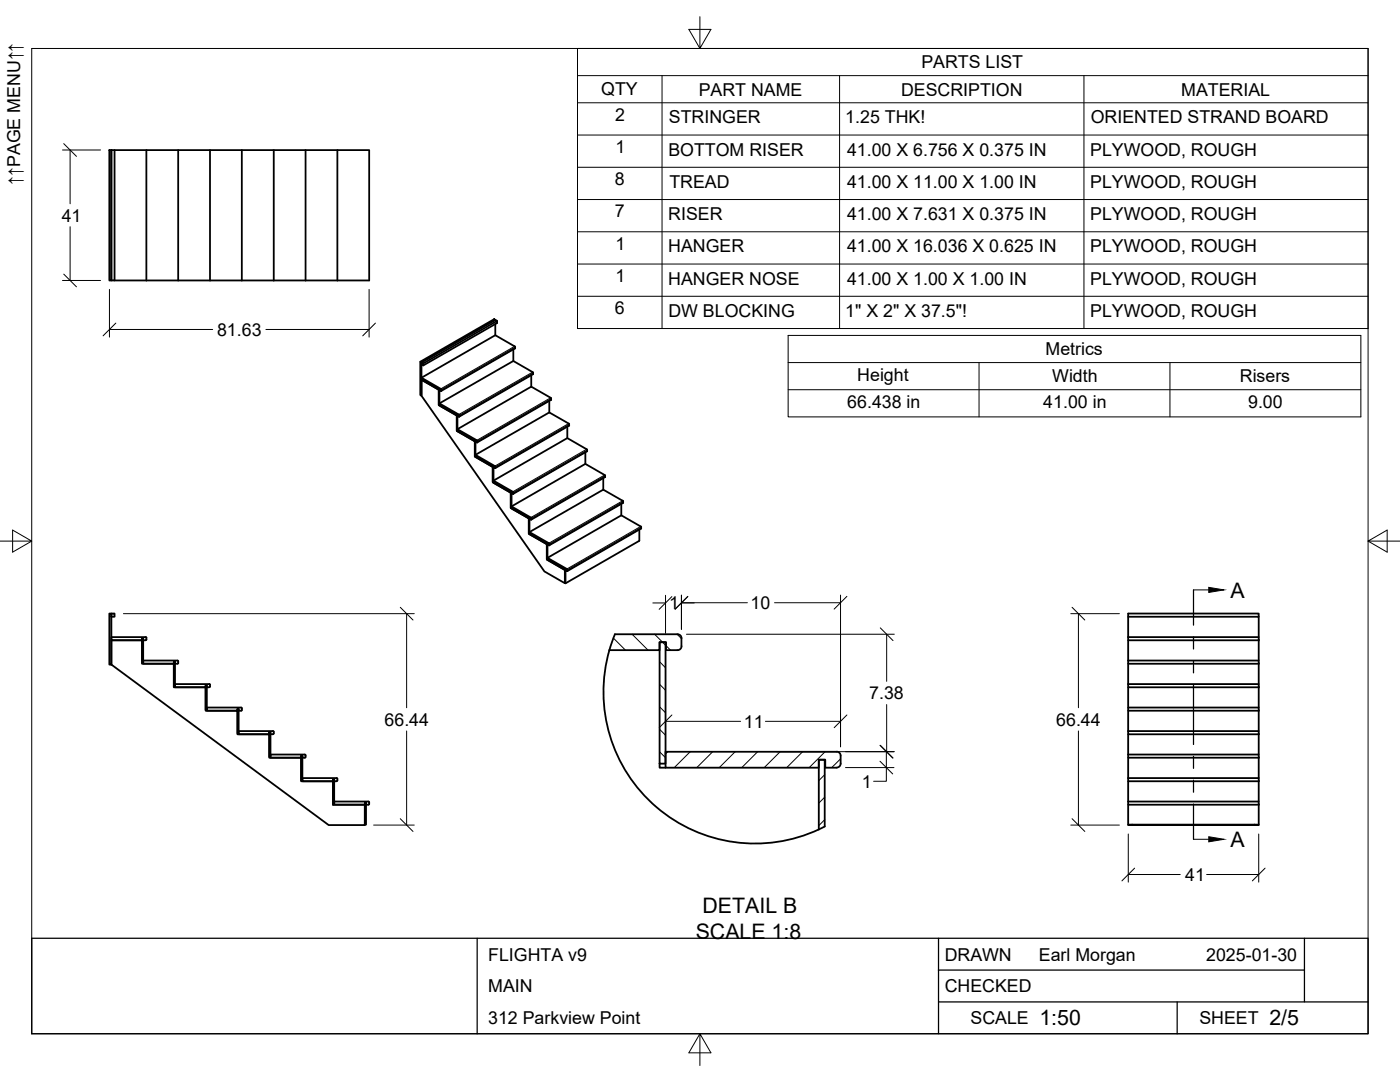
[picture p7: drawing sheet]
<svg xmlns="http://www.w3.org/2000/svg" width="279mm" height="216mm" viewBox="0 0 279 216" stroke-linecap="round" stroke-linejoin="round" font-family="sans-serif">
<!-- layer: Visible -->
<g fill="none" stroke="#000" stroke-width=".36">
<path d="M21.8 30h.4v26h-.4zM22.2 30h.7v26h-.7zM22.9 30h6.3v26M29.2 30h6.4v26M35.6 30h6.3v26M41.9 30h6.4v26M48.3 30h6.3v26M54.6 30h6.4v26M61 30h6.3v26M67.3 30h6.4v26h-6.4M22.9 56h6.3M29.2 56h6.4"/>
<path d="M35.6 56h6.3M41.9 56h6.4M48.3 56h6.3M54.6 56h6.4M61 56h6.3M83.9 72.2l14.7-8.5 .2 .1-14.7 8.5zM84.5 72.5v.4M87.6 77.6h.1v3.2l-.1-.1zM88.1 78l-.1-.4-3.9-2.2v.4l3.5 2v-.2l.1 .1v.2l.3 .1M88.1 78h-.1M98.8 64.6v2.3M99.2 64l-.4-.2-14.7 8.5v.4l.4 .2 14.7-8.4v-.5l-14.7 8.5-.4-.2v6.7l-.2-.2v-6.6"/>
<path d="M102.4 69.7v2.3M102.7 69.1l-3.9-2.2-14.7 8.5M102.7 69.1l.1 .4-14.8 8.5M106 74.9v2.3M106.4 74.7l-14.7 8.4-.1-.4-3.9-2.2v.4l3.5 2v-.2l.1 .1v.2l.3 .1M106.4 74.4v.2M106.4 74.6v.1M106.4 74.4l-4-2.4-14.7 8.5M109.6 80v2.3M110 79.5v.2M110 79.7l-14.8 8.6M110 79.5l-4-2.3-14.7 8.4"/>
<path d="M87.6 80.8v-3l-3.5-2v3.2l24.5 35 4.2 2.4-.1-2.7-3.6-2M87.7 80.8l3.5 2.1v3.1M91.2 82.7l.1 .1v3.2l-.1-.1zM91.2 85.9v.1l3.6 2.1v3M91.7 83.1h-.1M94.8 87.8l.1 .1v3.2l-.1-.1zM94.8 91.1l3.5 2.1v3M95.2 87.9l-3.9-2.3v.5l3.5 2v-.3l.1 .1v.2l.3 .2M95.2 87.8v.5M98.3 93h.2v3.2l-.2-.1zM98.4 96.2h-.1l3.6 2.1v3.1M98.8 93l-3.9-2.2v.4l3.4 2v-.2h.2v.3l.4 .1"/>
<path d="M98.8 93l.1 .1M98.8 93.2v.2M101.9 98.1l.2 .1v3.1h-.2zM102.3 98.1l.1 .5-.3-.2-.2-.3v.2l-3.4-2v-.4l3.8 2.2M113.2 85.1v2.3M113.6 84.9l-14.8 8.5M113.6 84.7v.2M113.6 84.9h.1M113.6 84.7l-4-2.4-14.7 8.5M116.8 90.3v2.3M117.1 89.6l-3.9-2.2-14.7 8.5M117.1 89.6l.1 .5-14.8 8.5"/>
<path d="M120.4 95.4v2.3M120.7 94.8l-3.9-2.2-14.7 8.4M120.7 94.8l.1 .1M120.8 94.9v.2M120.8 95.1l-14.8 8.6M124.3 99.9l-3.9-2.2-14.7 8.5M124.3 99.9l.1 .2M102 101.3l-.1 .1 3.6 2v3.1M105.5 103.3h.2v3.2l-.2-.1zM105.6 106.5l3.5 2.1v3.1l.1-.1M106 103.7l-.1-.4-3.8-2.3v.5l3.4 1.9v-.1h.2v.2l.2 .2M109.1 108.4l.2 .1v3.1l-.2-.1z"/>
<path d="M109.5 108.4l-3.8-2.2v.4l3.4 2v-.2l.2 .1v.2l.2 .1M109.5 108.4l.1 .1M109.6 108.6v.2M109.6 108.8h.1M113.1 113.5l-3.8-2.2v.4l3.9 2.2M113.1 113.5l.1 .2M113.2 113.7v.2M124 100.5v2.3M124.4 100.1v.2M124.4 100.3l-14.8 8.5M127.6 105.7v2.2l-14.7 8.5-.2-.1v-2.8l.2 .1v2.8M127.9 105.1l-3.9-2.3-14.7 8.5"/>
<path d="M127.9 105v.5l-14.7 8.5M21.8 122.4h.4v10.2h-.4zM22.2 127.8h6.1v4.6h6.4v4.7h6.3v4.7h6.4v4.7h6.3v4.7h6.4v4.7h6.3v4.7h6.4v4h-7.2l-43.4-32zM22.2 122.4h.7v.7h-.7zM28.3 127.4h.3v4.9h-.3zM29.1 127.1h-6.9v.7h6.1v-.4h.3v.4h.5M29.1 127.1l.1 .2M29.2 127.3v.3M29.2 127.6l-.1 .1M34.7 132.1h.2v4.9h-.2zM35.6 132.3l-.2 .1h-.5v-.3h-.2v.3h-6.1v-.6h6.8l.2 .2v.3M41 136.8h.3v4.9h-.3z"/>
<path d="M41.8 137.1l.1-.1-.1-.5h-6.9v.6h6.1v-.3h.3v.3h.5M122.7 126.6h12.5a.79 .79 0 0 1 .8 .7M122.7 126.6a30.2 30.2 0 0 0 7.1 33.3 30.2 30.2 0 0 0 33.6 5.6M131.6 128.1h1.2v24.3h-1.2zM136 127.4v1.5a.79 .79 0 0 1-.8 .8h-2.3v-1.6h-1.3v1.6h-10M225.1 136.5h26.1v.6M225.1 136.5v.6h26.1M225.1 131.8h26.1v.6M225.1 131.8v.6h26.1M225.1 137.1v4.1h26.1v.6M225.1 127.1h26.1v.7M225.1 127.1v.7h26.1"/>
<path d="M225.1 123.1v4M225.1 127.8v4M225.1 132.4v4.1M251.2 123.1v-.7h-26.1v.7h26.1v4M251.2 127.8v4M251.2 132.4v4.1M251.2 137.1v4.1M47.4 141.5h.2v4.8h-.2zM48.1 141.2h-6.8v.6h6.1v-.3h.2v.3h.5M48.1 141.2l.2 .1M48.3 141.4v.3M48.3 141.7l-.2 .1"/>
<path d="M53.7 146.2h.3v4.8h-.3zM54 150.6h6.8l.2 .4-.2 .2h-.4v-.3h-.3v.3h-6.1zM54.5 145.9h-6.9v.6h6.1v-.3h.3v.3h.5M54.5 145.9l.1 .4-.1 .2M60.1 150.9h.2v4.8h-.2zM66.4 155.6h.3v4.8h-.3zM67.2 155.3h-6.9v.6h6.1v-.3h.3v.3h.5M67.2 155.2l.1 .2-.1 .5M73.5 159.9h-6.8v.7h6.1v-.3h.3v.3h.4M73.5 159.9l.2 .2-.2 .5M131.6 152.4v.8h1.2M163.4 151.6h1.3v1.6h2.3"/>
<path d="M163.4 151.6h1.2v13.3l-1.2 .6M163.4 151.6v13.9M167 150h-34.2v3.2h30.6v-1.6M167 150a.79 .79 0 0 1 .8 .8v1.6a.79 .79 0 0 1-.8 .8M225.1 159.9h26.1v.7M225.1 159.9v.7h26.1M225.1 155.3h26.1v.6M225.1 155.3v.6h26.1M225.1 150.6h26.1v.6M225.1 150.6v.6h26.1M225.1 145.9h26.1v.6M225.1 145.9v.6h26.1"/>
<path d="M225.1 141.2v.6h26.1M225.1 141.8v4.1M225.1 146.5v4.1M225.1 151.2v4.1M225.1 155.9v4M251.2 141.8v4.1M251.2 146.5v4.1M251.2 151.2v4.1M251.2 155.9v4M72.8 160.3h.2v4.2h-.2zM225.1 160.6v3.9l26.1 .1-26.1-.1M251.2 160.6v3.9"/>
</g>
<!-- layer: Visible Narrow -->
<g fill="none" stroke="#000" stroke-width=".2">
<path d="M102.7 69.1l-14.7 8.5M102.8 69.5l-14.7 8.5M102.8 69.3l-14.7 8.4M106.3 74.3l-14.7 8.4M106.4 74.6l-14.7 8.5M106.4 74.4l-14.7 8.5M109.9 79.4l-14.7 8.5M110 79.7l-14.8 8.5M110 79.5l-14.8 8.5M113.5 84.5l-14.7 8.5M113.6 84.9l-14.8 8.5M113.6 84.7l-14.8 8.5"/>
<path d="M117.1 89.6l-14.8 8.5M117.2 90l-14.8 8.5M117.2 89.8l-14.8 8.5M120.7 94.8l-14.8 8.5M120.8 95.1l-14.8 8.5M120.8 94.9l-14.8 8.5M124.3 99.9l-14.8 8.5M124.4 100.3l-14.8 8.5M124.4 100.1l-14.8 8.5M127.9 105.1l-14.8 8.4M128 105.4l-14.8 8.5M128 105.2l-14.8 8.5"/>
</g>
<!-- layer: Border -->
<path d="M6.3 9.7h266.7v196.6h-266.7zM139.7 3.3v6.4l2.2-3.8h-4.4l2.2 3.8M0 108h6.3l-3.8-2.2v4.4l3.8-2.2M273 108l3.8 2.2v-4.4l-3.8 2.2h6.4M139.7 206.3l-2.2 3.8h4.4l-2.2-3.8v6.3" fill="none" stroke="#000" stroke-width=".2"/>
<!-- layer: Titleblock -->
<path d="M6.3 187.2h266.7v19.1h-266.7zM95.2 187.2v19.1M187.3 193.6h73M187.3 199.9h85.7M187.3 187.2v19.1M234.9 199.9v6.4M260.3 187.2v12.7" fill="none" stroke="#000" stroke-width=".25"/>
<!-- layer: FD_Dimensions -->
<g fill="none" stroke="#000" stroke-width=".2">
<path d="M12.5 29.9h7.6M12.7 28.7l2.6 2.5M14 29.9v10.8M12.5 56h7.6M12.7 54.7l2.6 2.5M14 45.2v10.8M21.8 57.7v9.6M73.7 57.7v9.6M21.8 65.7h20.6M23.1 64.5l-2.5 2.5M53.1 65.7h20.6M74.9 64.5l-2.5 2.5"/>
<path d="M132.8 118.8v7.6M134.1 119l-2.5 2.6M136 118.7v6.9M137.3 119l-2.6 2.5M137.3 119l-2.6 2.6M167.7 118.7v30.3M169 119l-2.5 2.5M24.6 122.4h58.1M79.9 121.2l2.5 2.5M81.2 122.4v18.8M130.3 120.3h2.5M137 126.6h41.5"/>
<path d="M149.2 120.3h-13.2M154.6 120.3h13.1M175.7 125.3l2.5 2.5M177 126.6v9.4M213.7 122.4h9.7M214 121.2l2.5 2.5M215.2 122.4v18.8M81.2 145.9v18.7M132.8 142.2v.2M132.8 143.9h15M134.1 142.7l-2.5 2.5M152.8 143.9h14.9"/>
<path d="M155 150h23.5M168.7 153.2h9.7M169 142.7l-2.5 2.5M175.6 148.7l2.6 2.6M175.6 151.9l2.6 2.5M175.7 148.7l2.5 2.6M176.9 150v5.9h-2.6M177 140.6v9.4M215.2 145.9v18.7M74.6 164.6h8.1M79.9 163.4l2.5 2.5M213.7 164.6h9.7"/>
<path d="M214 163.4l2.5 2.5M225.2 166.4v9.6M225.2 174.5h10.3M226.4 173.2l-2.5 2.6M240.8 174.5h10.4M251.2 166.4v9.6M252.5 173.2l-2.6 2.6"/>
</g>
<!-- layer: Section Lines -->
<path d="M238.2 117.7v7M238.2 127.1v2.4M238.2 131.9v2.4M238.2 136.6v11.9M238.2 150.9v2.4M238.2 155.7v2.4M238.2 160.4v7.1" fill="none" stroke="#000" stroke-width=".25"/>
<path d="M238.2 117.7h3M238.2 167.5h3" fill="none" stroke="#000" stroke-width=".2"/>
<path d="M241.2 117.2l3.1 .5-3.1 .5zM241.2 167l3.1 .5-3.1 .5z" fill="#000" stroke="#000" stroke-width=".2"/>
<!-- layer: Hatching -->
<g fill="none" stroke="#000" stroke-width=".2">
<path d="M122.4 127.3l2.4 2.4M126.2 126.6l3.1 3.1M130.6 126.6l2.2 2.2M131.6 136.5l1.2 1.2M131.6 132l1.2 1.2M132.9 128.8l.9 .9M135.1 126.6l.9 .8M131.6 150l1.2 1.2M131.6 145.5l1.2 1.2M131.6 141l1.2 1.2M133.3 150l-.5 .4M137.8 150l-3.2 3.2"/>
<path d="M142.2 150l-3.1 3.2M146.7 150l-3.1 3.2M151.2 150l-3.2 3.2M155.7 150l-3.2 3.2M160.2 150l-3.2 3.2M164.6 154.6l-1.2 1.2M164.6 159.1l-1.2 1.2M164.7 150l-3.2 3.2M167.7 151.4l-1.7 1.8M164.6 163.6l-1.2 1.2"/>
</g>
<!-- layer: Parts Lists -->
<path d="M115.3 9.7h157.7v55.9h-157.7zM115.3 15.1h157.7M132.1 15.1v50.5M167.6 15.1v50.5M216.3 15.1v50.5M115.3 20.5h157.7M115.3 26.9h157.7M115.3 33.4h157.7M115.3 39.8h157.7M115.3 46.2h157.7M115.3 52.7h157.7M115.3 59.1h157.7" fill="none" stroke="#000" stroke-width=".2"/>
<!-- layer: Custom Tables -->
<path d="M157.3 66.9h114.3v16.3h-114.3zM157.3 72.3h114.3M157.3 77.8h114.3M195.4 72.3v10.9M233.5 72.3v10.9" fill="none" stroke="#000" stroke-width=".2"/>
<g font-size="4.3">
<text x="245.6" y="119.2">A</text>
<text x="245.6" y="169">A</text>
<text x="140.2" y="182.3">DETAIL B</text>
<text x="138.9" y="187.4">SCALE 1:8</text>
<text x="207.4" y="204.6">1:50</text>
<text x="253.3" y="204.6">2/5</text>
</g>
<g font-size="3.5">
<text x="183.9" y="13.7">PARTS LIST</text>
<text x="120" y="19">QTY</text>
<text x="139.4" y="19.1">PART NAME</text>
<text x="179.8" y="19.1">DESCRIPTION</text>
<text x="235.7" y="19.1">MATERIAL</text>
<text x="122.7" y="24.1">2</text>
<text x="133.5" y="24.6">STRINGER</text>
<text x="168.7" y="24.6">1.25 THK!</text>
<text x="217.7" y="24.6">ORIENTED STRAND BOARD</text>
<text x="122.8" y="30.5">1</text>
<text x="133.4" y="31.1">BOTTOM RISER</text>
<text x="169" y="31">41.00 X 6.756 X 0.375 IN</text>
<text x="217.6" y="31.1">PLYWOOD, ROUGH</text>
<text x="4" y="36.9" transform="rotate(-90 4 36.9)">↑↑PAGE MENU↑↑</text>
<text x="122.7" y="37">8</text>
<text x="133.6" y="37.4">TREAD</text>
<text x="169" y="37.5">41.00 X 11.00 X 1.00 IN</text>
<text x="217.6" y="37.5">PLYWOOD, ROUGH</text>
<text x="12.3" y="44.2">41</text>
<text x="122.7" y="43.4">7</text>
<text x="133.4" y="43.9">RISER</text>
<text x="169" y="43.9">41.00 X 7.631 X 0.375 IN</text>
<text x="217.6" y="43.9">PLYWOOD, ROUGH</text>
<text x="122.8" y="49.8">1</text>
<text x="133.4" y="50.4">HANGER</text>
<text x="169" y="50.3">41.00 X 16.036 X 0.625 IN</text>
<text x="217.6" y="50.4">PLYWOOD, ROUGH</text>
<text x="122.8" y="56.3">1</text>
<text x="133.4" y="56.8">HANGER NOSE</text>
<text x="169" y="56.8">41.00 X 1.00 X 1.00 IN</text>
<text x="217.6" y="56.8">PLYWOOD, ROUGH</text>
<text x="122.7" y="62.7">6</text>
<text x="133.4" y="63.2">DW BLOCKING</text>
<text x="168.7" y="63.2">1&quot; X 2&quot; X 37.5&quot;!</text>
<text x="217.6" y="63.2">PLYWOOD, ROUGH</text>
<text x="43.3" y="67">81.63</text>
<text x="208.7" y="70.9">Metrics</text>
<text x="171.1" y="75.9">Height</text>
<text x="210" y="76.3">Width</text>
<text x="247.4" y="76.3">Risers</text>
<text x="169.1" y="81.3">66.438 in</text>
<text x="208.2" y="81.3">41.00 in</text>
<text x="249.1" y="81.3">9.00</text>
<text x="133.6" y="121.6">1</text>
<text x="149.8" y="121.5">10</text>
<text x="173.5" y="139.5">7.38</text>
<text x="76.8" y="144.8">66.44</text>
<text x="148.4" y="145.2">11</text>
<text x="210.8" y="144.8">66.44</text>
<text x="172" y="157.2">1</text>
<text x="236.5" y="175.8">41</text>
<text x="97.4" y="191.7">FLIGHTA v9</text>
<text x="188.5" y="191.7">DRAWN</text>
<text x="207.3" y="191.7">Earl Morgan</text>
<text x="240.7" y="191.7">2025-01-30</text>
<text x="97.4" y="198">MAIN</text>
<text x="188.5" y="198">CHECKED</text>
<text x="97.4" y="204.4">312 Parkview Point</text>
<text x="193.7" y="204.4">SCALE</text>
<text x="239.4" y="204.4">SHEET</text>
</g>
</svg>
